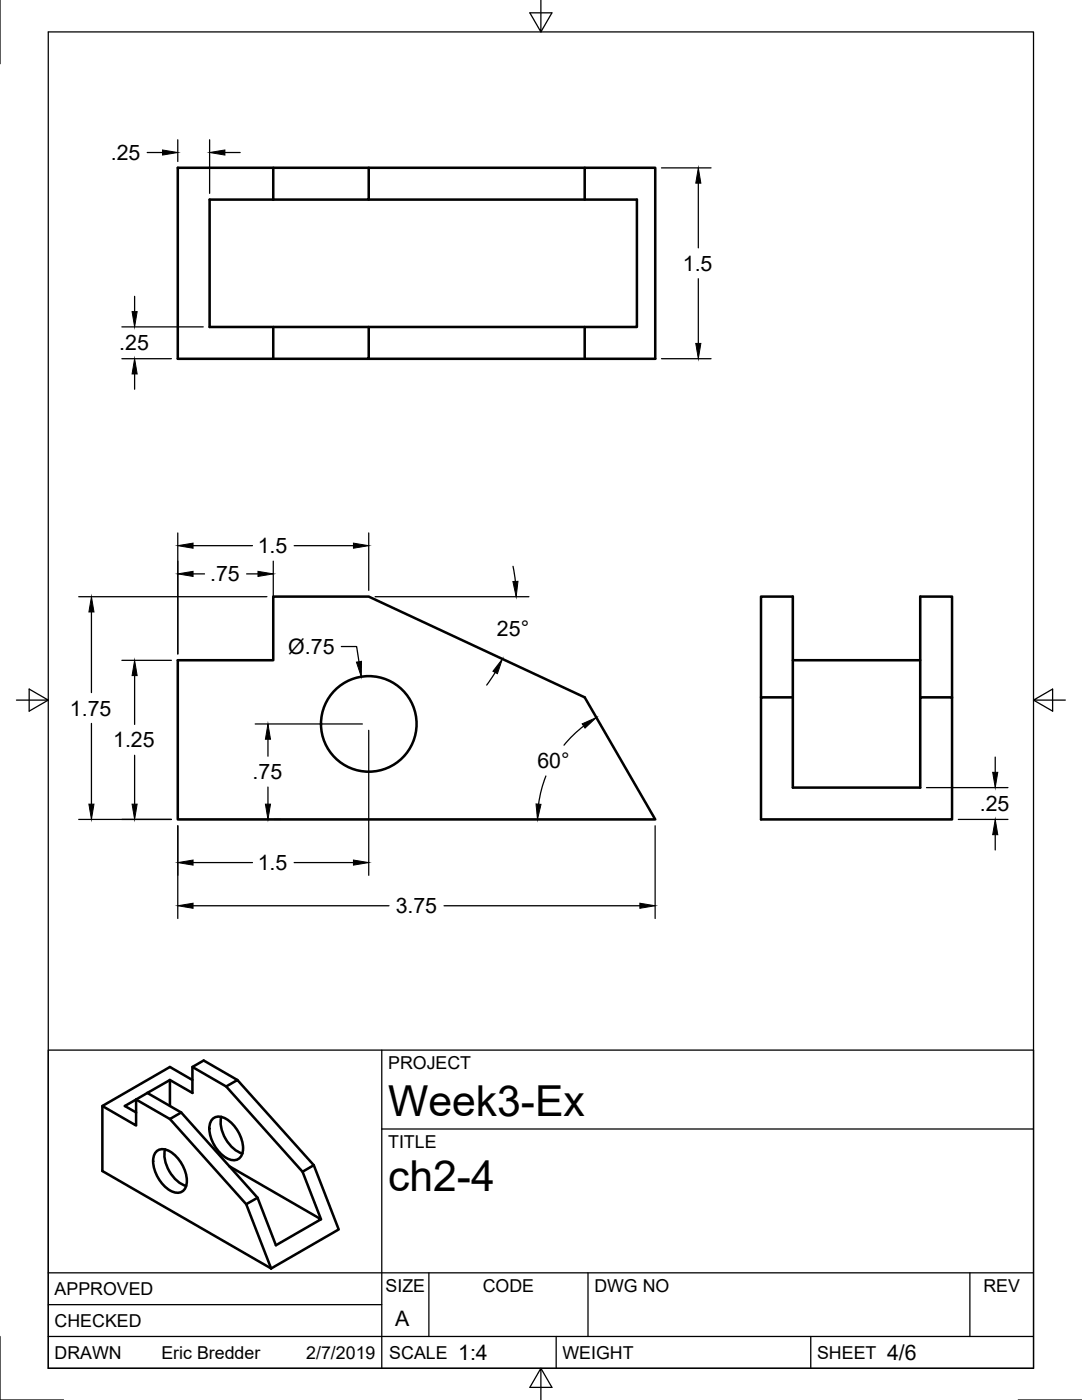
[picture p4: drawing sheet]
<svg xmlns="http://www.w3.org/2000/svg" width="216mm" height="279mm" viewBox="0 0 216 279" stroke-linecap="round" stroke-linejoin="round" font-family="sans-serif">
<!-- layer: Visible -->
<g fill="none" stroke="#000" stroke-width=".51">
<path d="M54.5 39.8h-12.7v25.5h85.3v-25.5h-10.4v-6.3h14v38.1h-14v-6.3M54.5 33.5v6.3M73.6 33.5h-38.1v38.1h19v-6.3M73.6 39.8h43.1M116.7 33.5h-43.1v6.3h-19.1M73.6 65.3v6.3h-19.1M73.6 71.6h43.1M35.5 131.8h19v-12.7h19.1l43.1 20.1 14 24.3h-95.2zM151.8 139.2v-20.1h6.4v38.1h25.4v-18h6.4v24.3h-38.2v-24.3h6.4M158.2 131.8h25.4M183.6 139.2v-20.1h6.4v20.1M29.4 218.1l-2.2 1.3v5.2l-6.8-3.9"/>
<path d="M29.4 218.1l6.8 3.9 15.2 17 3.7 9.5 9-5.2-18.3-10.5M33.9 215.5l4.5 2.6v-5.2l2.2-1.3 6.8 3.9M33.9 215.5l-4.5 2.6M33.9 215.5v5.2M38.4 215.5l-4.5-2.6-13.5 7.8v13l33.7 19.5M38.4 212.9l6.7 3.9 2.3-1.3 15.2 17M45.1 216.8l15.3 17M27.2 222l-2.3-1.3 2.3-1.3 6.7 3.9 2.3-1.3M31.1 229.9a2.42 2.42 0 0 1 3.4 .3 7.3 7.3 0 0 1 2.7 6.2 1.96 1.96 0 0 1-1.3 1.6 1.96 1.96 0 0 1-2-.4 7.2 7.2 0 0 1-3.3-6.6zM32.9 229.4a6.8 6.8 0 0 0 4.2 7.3M33.9 223.3l15.2 17M42.3 223.4a2.42 2.42 0 0 1 3.4 .3 7.3 7.3 0 0 1 2.7 6.2 1.96 1.96 0 0 1-1.2 1.6 1.96 1.96 0 0 1-2.1-.4 7.2 7.2 0 0 1-3.3-6.6z"/>
<path d="M44.2 222.9a6.8 6.8 0 0 0 4.2 7.3M51.4 239l-2.3 1.3 5 12.9M64.1 243.3l-3.7-9.5 2.2-1.3 5 12.9-13.5 7.8"/>
<circle cx="73.6" cy="144.5" r="9.5"/>
</g>
<!-- layer: Border -->
<path d="M0 0v12.7M9.6 6.4h196.6v266.7h-196.6zM107.9 0v6.4l-2.2-3.8h4.4l-2.2 3.8M3.3 139.7h6.3l-3.8-2.2v4.4l3.8-2.2M206.2 139.7l3.8 2.2v-4.4l-3.8 2.2h6.4M0 266.7v12.7h12.7M107.9 273.1l2.2 3.8h-4.4l2.2-3.8v6.3M203.2 279.4h12.7" fill="none" stroke="#000" stroke-width=".25"/>
<!-- layer: Titleblock -->
<path d="M9.6 209.6h196.6v63.5h-196.6zM76.2 209.6v63.5M76.2 225.3h130M9.6 254h196.6M85.6 254v12.7M117.3 254v12.7M193.5 254v12.7M9.6 266.7h196.6M9.6 260.4h66.6M111 266.7v6.4M161.8 266.7v6.4" fill="none" stroke="#000" stroke-width=".25"/>
<!-- layer: Dimensions -->
<g fill="none" stroke="#000" stroke-width=".25">
<path d="M29.4 30.4h3M35.5 27.9v4.3M41.8 27.9v10.7M44.9 30.4h3M132 33.5h9.9M139.3 36.6v12.9M26.9 59.1v3.1M139.3 55.6v12.9M24.3 71.6h9.9M24.3 65.2h16.3M26.9 74.6v3.1M132 71.6h9.9"/>
<path d="M15.7 119.1h37.6M35.5 106.4v24.1M38.5 114.5h2.3M38.5 108.9h11.9M49.2 114.5h2.3M54.5 112v18.5M58.7 108.9h11.8M73.6 106.4v11.4M74.8 119.1h30.7M102.4 113l.4 3M18.2 122.1v16.1M24.3 131.8h9.9"/>
<path d="M26.9 134.8v9.8M68.1 129h3.1l.4 3.1M98.8 134.2l-1.7 2.5M18.2 144.4v16.1M26.9 150.7v9.8M50.9 144.5h21.4M53.5 147.5v3.4M53.5 157.1v3.4M73.6 145.8v28.9M108.9 154.9a23.5 23.5 0 0 0-1.4 5.6M116.5 144.9a23.5 23.5 0 0 0-4 3.8M184.9 157.2h16.2"/>
<path d="M198.6 151.1v3M15.7 163.5h18.5M35.5 164.8v18.5M38.5 172.1h11.9M54.7 163.5h1.3M58.7 172.1h11.8M130.7 164.8v18.5M191.2 163.5h9.9M198.6 166.6v3M38.5 180.8h39.1M88.6 180.8h39.1"/>
</g>
<g fill="#000" stroke="#000" stroke-width=".2">
<path d="M32.4 29.9l3.1 .5-3.1 .5zM41.8 30.4l3.1-.5v1zM139.3 33.5l.5 3.1h-1zM26.4 62.2h1l-.5 3zM26.9 71.6l.5 3h-1zM138.8 68.5h1l-.5 3.1zM35.5 114.5l3-.5v1zM35.5 108.9l3-.5v1zM51.5 114l3 .5-3 .5zM70.5 108.4l3.1 .5-3.1 .5zM102.3 116.1l1.1-.1-.4 3.1zM18.2 119.1l.6 3h-1.1z"/>
<path d="M26.9 131.8l.5 3h-1zM71.1 132.1l1-.1v3.1zM100.2 131.5l-.9 3-.9-.5zM53.5 144.5l.5 3h-1zM116.2 144.5l2.8-1.3-2.3 2.1zM198.1 154.1h1l-.5 3.1zM17.7 160.5h1.1l-.6 3zM26.4 160.5h1l-.5 3zM35.5 172.1l3-.5v1.1zM53 160.5h1l-.5 3zM70.5 171.6l3.1 .5-3.1 .6zM107 160.4l.9 .1-.6 3z"/>
<path d="M198.6 163.5l.5 3.1h-1zM35.5 180.8l3-.5v1zM127.7 180.3l3 .5-3 .5z"/>
</g>
<g font-size="8.5">
<text x="77.4" y="222.8">Week3-Ex</text>
<text x="77.4" y="237.8">ch2-4</text>
</g>
<g font-size="4.3">
<text x="22.1" y="31.9">.25</text>
<text x="136.2" y="54">1.5</text>
<text x="23.8" y="69.9">.25</text>
<text x="51.4" y="110.4">1.5</text>
<text x="41.9" y="116">.75</text>
<text x="57.5" y="130.5">Ø.75</text>
<text x="99.2" y="126.9">25°</text>
<text x="13.9" y="142.8">1.75</text>
<text x="22.6" y="149.1">1.25</text>
<text x="50.4" y="155.5">.75</text>
<text x="107.2" y="153.3">60°</text>
<text x="195.5" y="161.8">.25</text>
<text x="51.4" y="173.7">1.5</text>
<text x="79" y="182.3">3.75</text>
<text x="78.9" y="264.5">A</text>
<text x="91.4" y="271.4">1:4</text>
<text x="177" y="271.4">4/6</text>
</g>
<g font-size="3.5">
<text x="77.4" y="213.4">PROJECT</text>
<text x="77.4" y="229.1">TITLE</text>
<text x="76.9" y="257.8">SIZE</text>
<text x="96.3" y="257.8">CODE</text>
<text x="118.6" y="257.8">DWG NO</text>
<text x="196.2" y="257.8">REV</text>
<text x="10.9" y="258.5">APPROVED</text>
<text x="10.9" y="264.8">CHECKED</text>
<text x="10.9" y="271.2">DRAWN</text>
<text x="32.2" y="271.2">Eric Bredder</text>
<text x="61.1" y="271.2">2/7/2019</text>
<text x="77.7" y="271.2">SCALE</text>
<text x="112.2" y="271.2">WEIGHT</text>
<text x="163" y="271.2">SHEET</text>
</g>
</svg>
